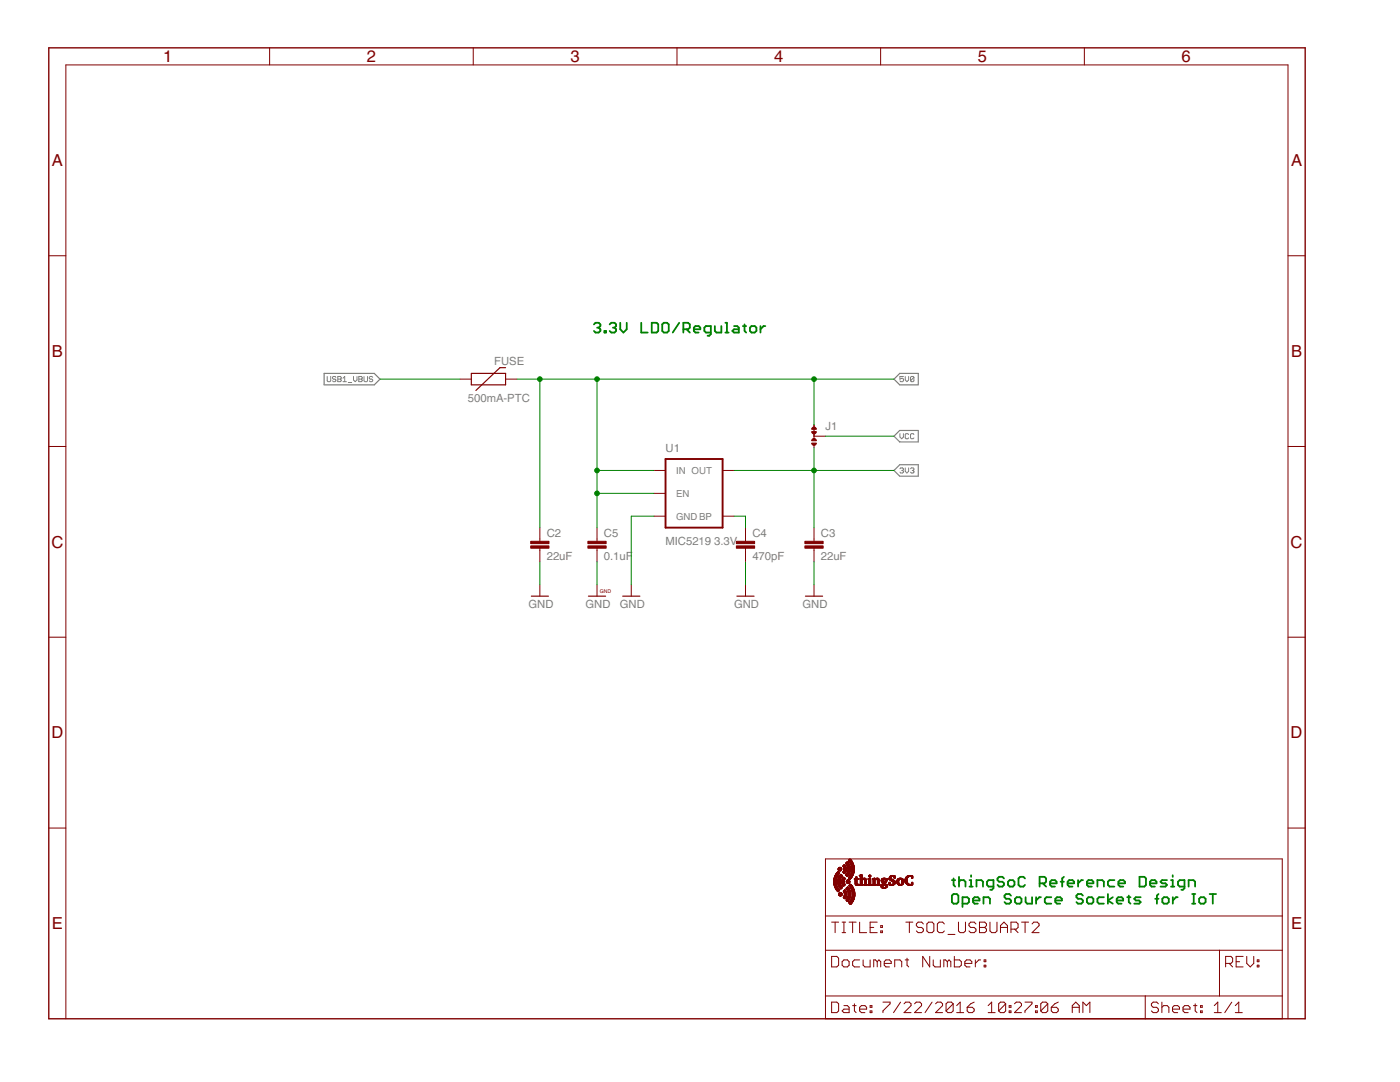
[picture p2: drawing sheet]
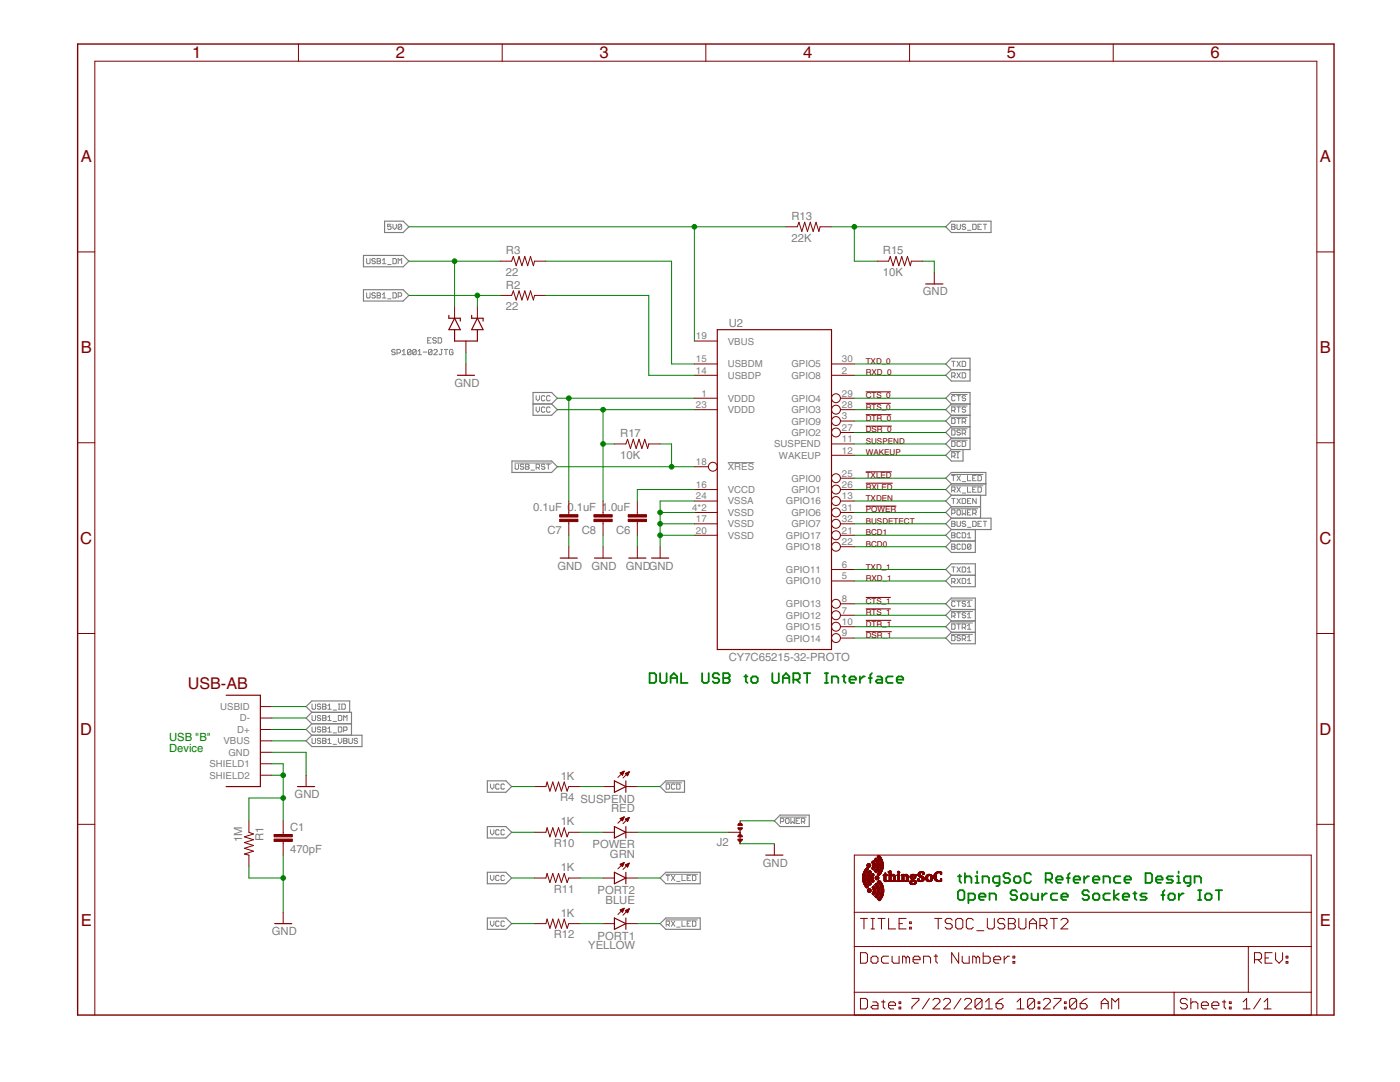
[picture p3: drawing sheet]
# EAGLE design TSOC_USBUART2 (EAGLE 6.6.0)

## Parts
C1  470pF  CAP-0603  [EIA-0603]
C2  22uF  CAP-1206  [EIA-1206]
C3  22uF  CAP-1206  [EIA-1206]
C4  470pF  CAP-0603  [EIA-0603]
C5  0.1uF  CAP-0603  [EIA-0603]
C6  1.0uF  CAP-0603  [EIA-0603]
C7  0.1uF  CAP-0603  [EIA-0603]
C8  0.1uF  CAP-0603  [EIA-0603]
ESD  SP1001-02JTG  [SC70-3]
FID1  FIDUCIALUFIDUCIAL  [MICRO-FIDUCIAL]
FID2  FIDUCIALUFIDUCIAL  [MICRO-FIDUCIAL]
FID3  FIDUCIALUFIDUCIAL  [MICRO-FIDUCIAL]
FID4  FIDUCIALUFIDUCIAL  [MICRO-FIDUCIAL]
FUSE  500mA-PTC  PTCSMD  [PTC-1206]
J1  JMP-3-1_2  [JMP-3-1_2]
J2  JMP-3-1_2  [JMP-3-1_2]
J3  M08X2  [2X8]
PORT1  YELLOW  LED0603  [LED-0603]
PORT2  BLUE  LED0603  [LED-0603]
POWER  GRN  LED0603  [LED-0603]
R1  1M  RESISTOR-0603  [EIA-0603]
R2  22  RESISTOR-0603  [EIA-0603]
R3  22  RESISTOR-0603  [EIA-0603]
R4  1K  RESISTOR-0603  [EIA-0603]
R10  1K  RESISTOR-0603  [EIA-0603]
R11  1K  RESISTOR-0603  [EIA-0603]
R12  1K  RESISTOR-0603  [EIA-0603]
R13  22K  RESISTOR-0603  [EIA-0603]
R15  10K  RESISTOR-0603  [EIA-0603]
R17  10K  RESISTOR-0603  [EIA-0603]
SUSPEND  RED  LED0603  [LED-0603]
TSOC  TSOC-32-BB  [TSOC-BB-S32]
U1  MIC5219 3.3V  V_REG_MIC52193.3V  [SOT23-5]
U2  CY7C65215-32-PROTO  [QFN32-PROTO]
U$3  TSOC-LOGO-LRG  [TSOC-LOGO-LRG]
U$4  TSOC-LOGO  [TSOC-LOGO-BLANK]
U$5  TSOC-LOGO  [TSOC-LOGO-BLANK]
U$6  TSOC-LOGO  [TSOC-LOGO-BLANK]
U$7  TSOC-PCB-PLUSCUT  [TSOC-BB-BRD-PLUS-CUT]
U$8  TSOC-LOGO-SMALL  [TSOC-LOGO-SML]
USB  USB_AB  [USB-AB-MICRO-SMD]

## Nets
3V3: C3.1 J1.3 TSOC.11B(3V3) U1.5(OUT)
5V0: C2.1 C5.1 FUSE.2 J1.1 R13.1 TSOC.11C(5V0) U1.1(IN) U1.3(EN) U2.19(VBUS)
!CTS: TSOC.6C(!CTS) U2.29(GPIO4)
!CTS1: J3.14 TSOC.7E(JTDI) U2.8(GPIO13)
!DCD: SUSPEND.C TSOC.2C(!DCD) U2.11(SUSPEND)
!DSR: TSOC.3C(!DSR) U2.27(GPIO2)
!DSR1: J3.2 TSOC.1E(!JDBG) U2.9(GPIO14)
!DTR: TSOC.4C(!DTR) U2.3(GPIO9)
!DTR1: J3.6 TSOC.3E(!JRST) U2.10(GPIO15)
!POWER: J2.3 U2.31(GPIO6)
!RI: TSOC.1C(!RI) U2.12(WAKEUP)
!RTS: TSOC.5C(!RTS) U2.28(GPIO3)
!RTS1: J3.4 TSOC.2E(JTDO) U2.7(GPIO12)
!RX_LED: PORT1.C U2.26(GPIO1)
!TX_LED: PORT2.C U2.25(GPIO0)
!USB_RST: R17.2 U2.18(!XRES)
BCD0: U2.22(GPIO18)
BCD1: U2.21(GPIO17)
BLU: PORT2.A R11.1
BUS_DET: R13.2 R15.1 U2.32(GPIO7)
BYPASS1: C4.1 U1.4(BP)
GND [vcc]: C1.2 C2.2 C3.2 C4.2 C5.2 C6.1 C7.1 C8.1 ESD.3(A) J2.1 J3.15 J3.16 R1.2 R15.2 TSOC.8E(GNDJ) TSOC.12B(AGND) TSOC.12C(GND) U1.2(GND) U2.4(VSSD) U2.17(VSSD) U2.20(VSSD) U2.24(VSSA) U2.EXP(VSSD) USB.GND
GRN: POWER.A R10.1
PWR: J2.2 POWER.C
RED: R4.1 SUSPEND.A
RXD: TSOC.7C(RXD) U2.2(GPIO8)
RXD1: J3.10 TSOC.4E(JTCK) U2.5(GPIO10)
TXD: TSOC.8C(TXD) U2.30(GPIO5)
TXD1: J3.8 TSOC.5E(JTMS) U2.6(GPIO11)
TXDEN: U2.13(GPIO16)
USB1_DM: ESD.2(C2) R3.1 USB.D-
USB1_DP: ESD.1(C1) R2.1 USB.D+
USB1_ID: USB.ID(USBID)
USB1_M: R3.2 U2.15(USBDM)
USB1_P: R2.2 U2.14(USBDP)
USB1_SHIELD: C1.1 R1.1 USB.SHIELD1 USB.SHIELD2
USB1_VBUS: FUSE.1 USB.VBUS
VCC: C7.2 C8.2 J1.2 J3.11 J3.12 R4.2 R10.2 R11.2 R12.2 R17.1 TSOC.6E(VTARG) U2.1(VDDD) U2.23(VDDD)
VCCD1: C6.2 U2.16(VCCD)
YEL: PORT1.A R12.1
Unconnected: J3.1 J3.3 J3.5 J3.7 J3.9 J3.13 TSOC.1B(IO2) TSOC.2B(IO1) TSOC.3B(SS2) TSOC.4B(SS1) TSOC.5B(!IRQ) TSOC.6B(!ATN) TSOC.7B(!CS) TSOC.8B(SCK) TSOC.9B(MISO) TSOC.9C(SCL) TSOC.10B(MOSI) TSOC.10C(SDA)

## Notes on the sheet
- !DEBUG | !DEBUG
- I2C-SDL | !RTS
- !RESET | !DTR
- SWDCLK | TXD
- SWDIO | RXD
- POWER | POWER
- DUAL USB to UART Interface | I2C-SDA | !CTS
- GROUND | GROUND
- USB "B"
- Device
- thingSoC Reference Design
  Open Source Sockets for IoT
- thingSoC Reference Design
  Open Source Sockets for IoT
- 3.3V LDO/Regulator
- thingSoC Module Template
- thingSoC Reference Design
  Open Source Sockets for IoT
- thingSoC Reference Design
  Open Source Sockets for IoT
- thingSoC USBUART2 "Base" Reference Design
  
  Page A : thingSoC IoT Socket
  Page B : 3.3 Volt Power Supply
  Page C : Dual USB to UART Bridge Device
  Page D : USB-UART Output Connector

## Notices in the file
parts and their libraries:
PatternAgents-Beautify: License : http://creativecommons.org/licenses/by-sa/3.0
(Creative Commons 3.0)
thingSoC: License : http://creativecommons.org/licenses/by-sa/4.0
(Creative Commons 4.0)
